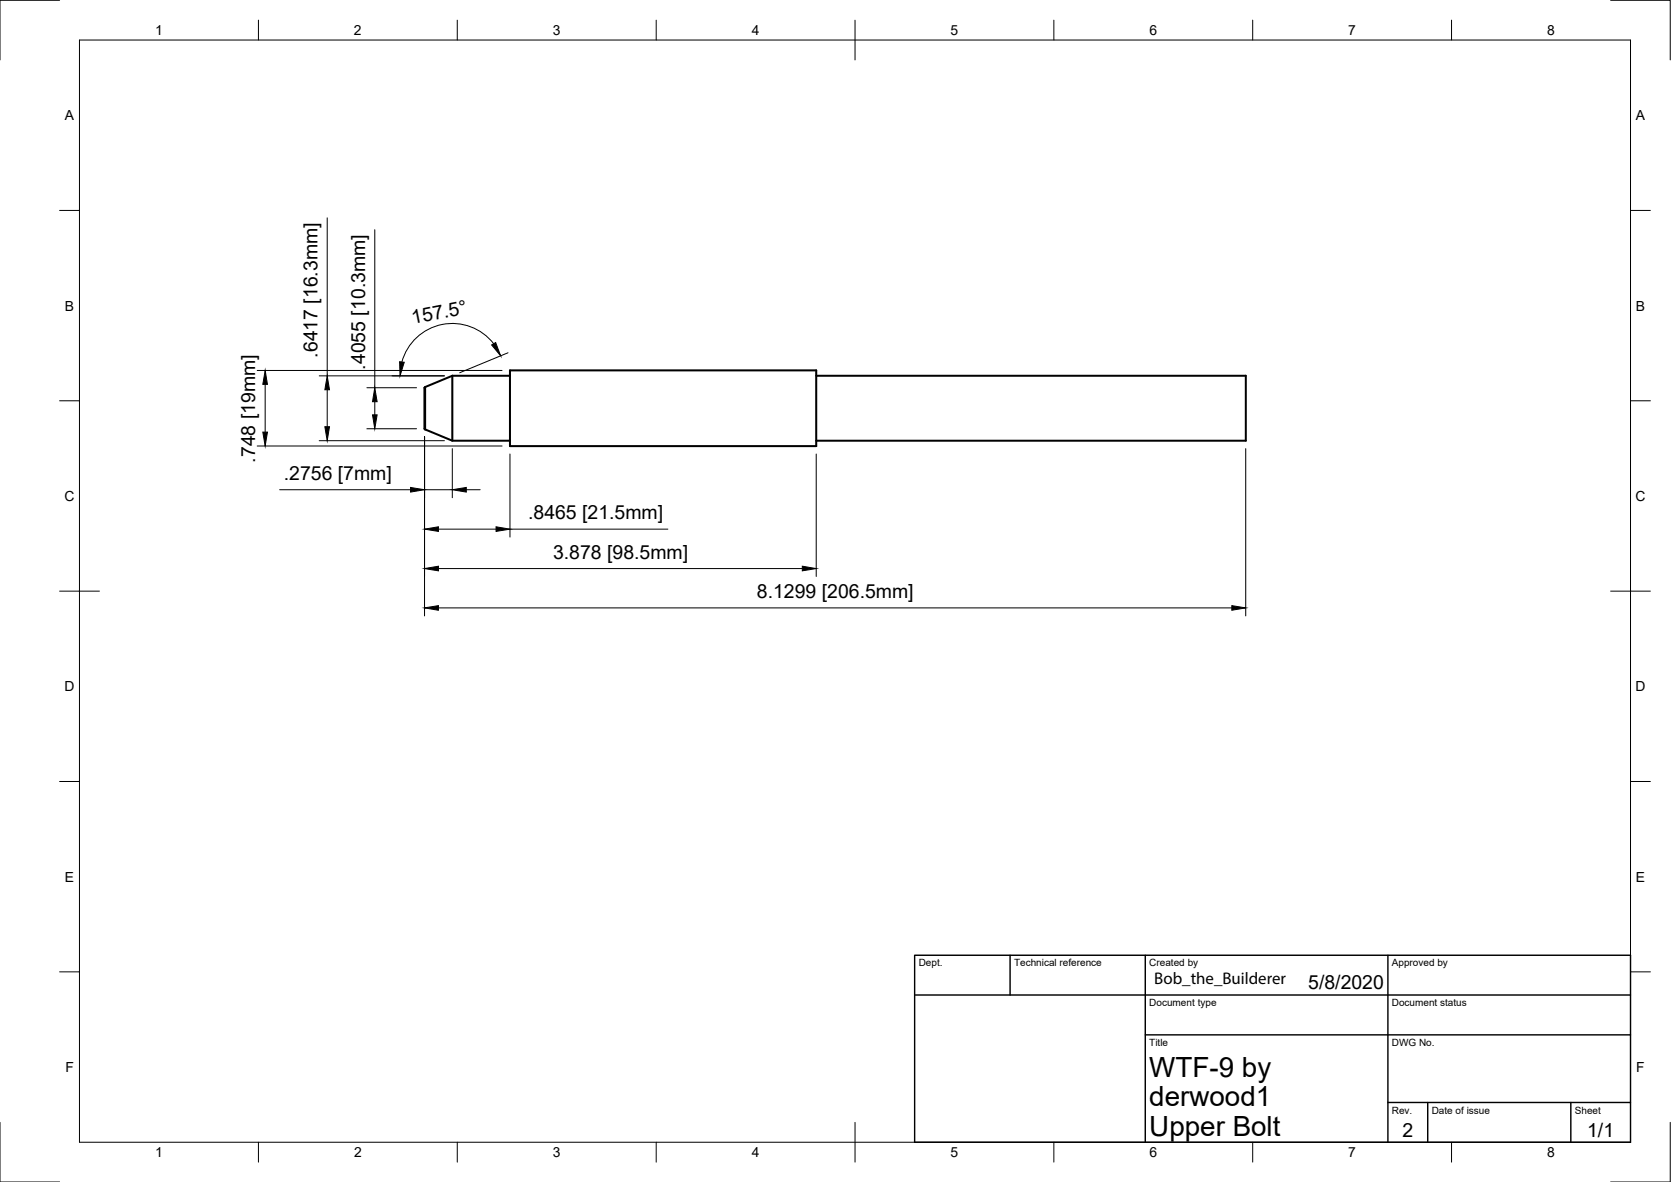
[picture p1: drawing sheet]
<svg xmlns="http://www.w3.org/2000/svg" width="420mm" height="297mm" viewBox="0 0 420 297" stroke-linecap="round" stroke-linejoin="round" font-family="sans-serif">
<!-- layer: Layer 1 -->
<path d="M106.9 97.3v10.6M113.7 94.4v16.4M113.7 94.4h14.5M113.7 94.4l-7 3v10.3l.2 .2M128.2 93.1h77v19h-77zM205.2 94.4h108v16.4h-108M106.9 107.9l6.8 2.9h14.5" fill="none" stroke="#000" stroke-width=".51"/>
<g fill="none" stroke="#000" stroke-width=".25">
<path d="M15 .1h-15v15M20 10.1h390v276.9h-390zM65 5.1v5M115 5.1v5M165 5.1v5M215 5.1v10M265 5.1v5M315 5.1v5M365 5.1v5M405 .1h15v15M15 52.9h5M82.3 54.7v39.8"/>
<path d="M94.2 57.7v39.7M410 52.9h5M64.7 93.1h61.5M66.7 93.1l.5 3.5h-1.1zM66.7 96.6v12M80.3 94.5h31.4M82.3 94.5l.5 3.4h-1.1zM82.3 97.9v9.3M92.2 97.4h12.5M94.2 97.4l.6 3.6h-1.1zM100.5 90.9l1.1 .1-1 3.5zM123.6 86.7l1-.6 1.3 3.3z"/>
<path d="M124.1 86.4a13.2 13.2 0 0 0-12.9-4.9 13.2 13.2 0 0 0-10.1 9.5M127.7 88.7l-12.1 5M15 100.7h5M64.7 112.1h61.5M66.1 108.6h1.1l-.5 3.5zM80.3 110.8h31.4M81.7 107.2h1.1l-.5 3.6zM92.2 107.7h12.5M93.7 104.3h1.1l-.6 3.4zM94.2 101v3.3M106.7 109.7v45.1M113.7 112.7v12.4"/>
<path d="M128.2 114.1v20.9M205.2 114.1v30.8M313.2 112.7v42.1M410 100.7h5M70.3 123.1h32.9M103.2 122.5l3.5 .6-3.5 .6zM106.7 123.1h7M106.7 133l3.5-.6v1.1zM110.2 133h14.5M113.7 123.1l3.5-.6v1.2zM117.2 123.1h3.5M124.7 132.4l3.5 .6-3.5 .5z"/>
<path d="M128.2 133h39.7M15 148.6h10M106.7 142.9l3.5-.6v1.2zM106.7 152.8l3.5-.6v1.2zM110.2 142.9h91.5M110.2 152.8h199.5M201.7 142.3l3.5 .6-3.5 .6zM309.7 152.2l3.5 .6-3.5 .6zM405 148.6h10M15 196.4h5M410 196.4h5M15 244.2h5"/>
<path d="M410 244.2h5M0 282.1v14.9h15M65 287v5M115 287v5M165 287v5M215 282.1v9.9M265 287v5M315 287v5M365 287v5M420 282.1v14.9h-15"/>
</g>
<path d="M230 250h180M230 240.1h180v46.9h-180zM254 240.1v9.9M288 240.1v46.9M349 240.1v46.9M288 260.1h122M349 277.1h61M359 277.1v9.9M395 277.1v9.9" fill="none" stroke="#000" stroke-width=".36"/>
<g fill="#000">
<path d="M66.7 93.1l.5 3.5h-1.1zM82.3 94.5l.5 3.4h-1.1zM100.5 90.9l1.1 .1-1 3.5zM123.6 86.7l1-.6 1.3 3.3zM66.1 108.6h1.1l-.5 3.5zM81.7 107.2h1.1l-.5 3.6zM93.7 104.3h1.1l-.6 3.4zM94.2 97.4l.6 3.6h-1.1zM103.2 122.5l3.5 .6-3.5 .6zM106.7 133l3.5-.6v1.1zM113.7 123.1l3.5-.6v1.2zM124.7 132.4l3.5 .6-3.5 .5z"/>
<path d="M106.7 142.9l3.5-.6v1.2zM106.7 152.8l3.5-.6v1.2zM201.7 142.3l3.5 .6-3.5 .6zM309.7 152.2l3.5 .6-3.5 .6z"/>
</g>
<g font-size="7">
<text x="289" y="270.6">WTF-9 by</text>
<text x="289" y="278.1">derwood1</text>
<text x="289" y="285.5">Upper Bolt</text>
</g>
<g font-size="4.9">
<text x="103.8" y="81.4" transform="rotate(-11 103.8 81.4)">157.5°</text>
<text x="79.8" y="89.9" transform="rotate(-90 79.8 89.9)">.6417 [16.3mm]</text>
<text x="91.8" y="92.9" transform="rotate(-90 91.8 92.9)">.4055 [10.3mm]</text>
<text x="64.2" y="116.3" transform="rotate(-90 64.2 116.3)">.748 [19mm]</text>
<text x="71.4" y="120.6">.2756 [7mm]</text>
<text x="132.8" y="130.5">.8465 [21.5mm]</text>
<text x="139.1" y="140.4">3.878 [98.5mm]</text>
<text x="190.3" y="150.3">8.1299 [206.5mm]</text>
<text x="329" y="248.5">5/8/2020</text>
<text x="352.6" y="285.7">2</text>
<text x="399.1" y="285.7">1/1</text>
</g>
<text font-size="4.2" x="290.2" y="247.2">Bob_the_Builderer</text>
<g font-size="3.5">
<text x="39" y="8.8">1</text>
<text x="89" y="8.8">2</text>
<text x="139" y="8.8">3</text>
<text x="189" y="8.8">4</text>
<text x="239" y="8.8">5</text>
<text x="289" y="8.8">6</text>
<text x="339" y="8.8">7</text>
<text x="389" y="8.8">8</text>
<text x="16.3" y="30.2">A</text>
<text x="411.3" y="30.2">A</text>
<text x="16.3" y="78">B</text>
<text x="411.3" y="78">B</text>
<text x="16.3" y="125.9">C</text>
<text x="411.2" y="125.9">C</text>
<text x="16.3" y="173.7">D</text>
<text x="411.2" y="173.7">D</text>
<text x="16.3" y="221.6">E</text>
<text x="411.3" y="221.6">E</text>
<text x="16.4" y="269.4">F</text>
<text x="411.4" y="269.4">F</text>
<text x="39" y="290.8">1</text>
<text x="89" y="290.8">2</text>
<text x="139" y="290.8">3</text>
<text x="189" y="290.8">4</text>
<text x="239" y="290.8">5</text>
<text x="289" y="290.8">6</text>
<text x="339" y="290.8">7</text>
<text x="389" y="290.8">8</text>
</g>
<g font-size="2.5">
<text x="231" y="242.9">Dept.</text>
<text x="255" y="242.9">Technical reference</text>
<text x="289" y="242.9">Created by</text>
<text x="350" y="242.9">Approved by</text>
<text x="289" y="252.8">Document type</text>
<text x="350" y="252.8">Document status</text>
<text x="289" y="262.9">Title</text>
<text x="350" y="262.9">DWG No.</text>
<text x="350" y="279.9">Rev.</text>
<text x="360" y="279.9">Date of issue</text>
<text x="396" y="279.9">Sheet</text>
</g>
</svg>
